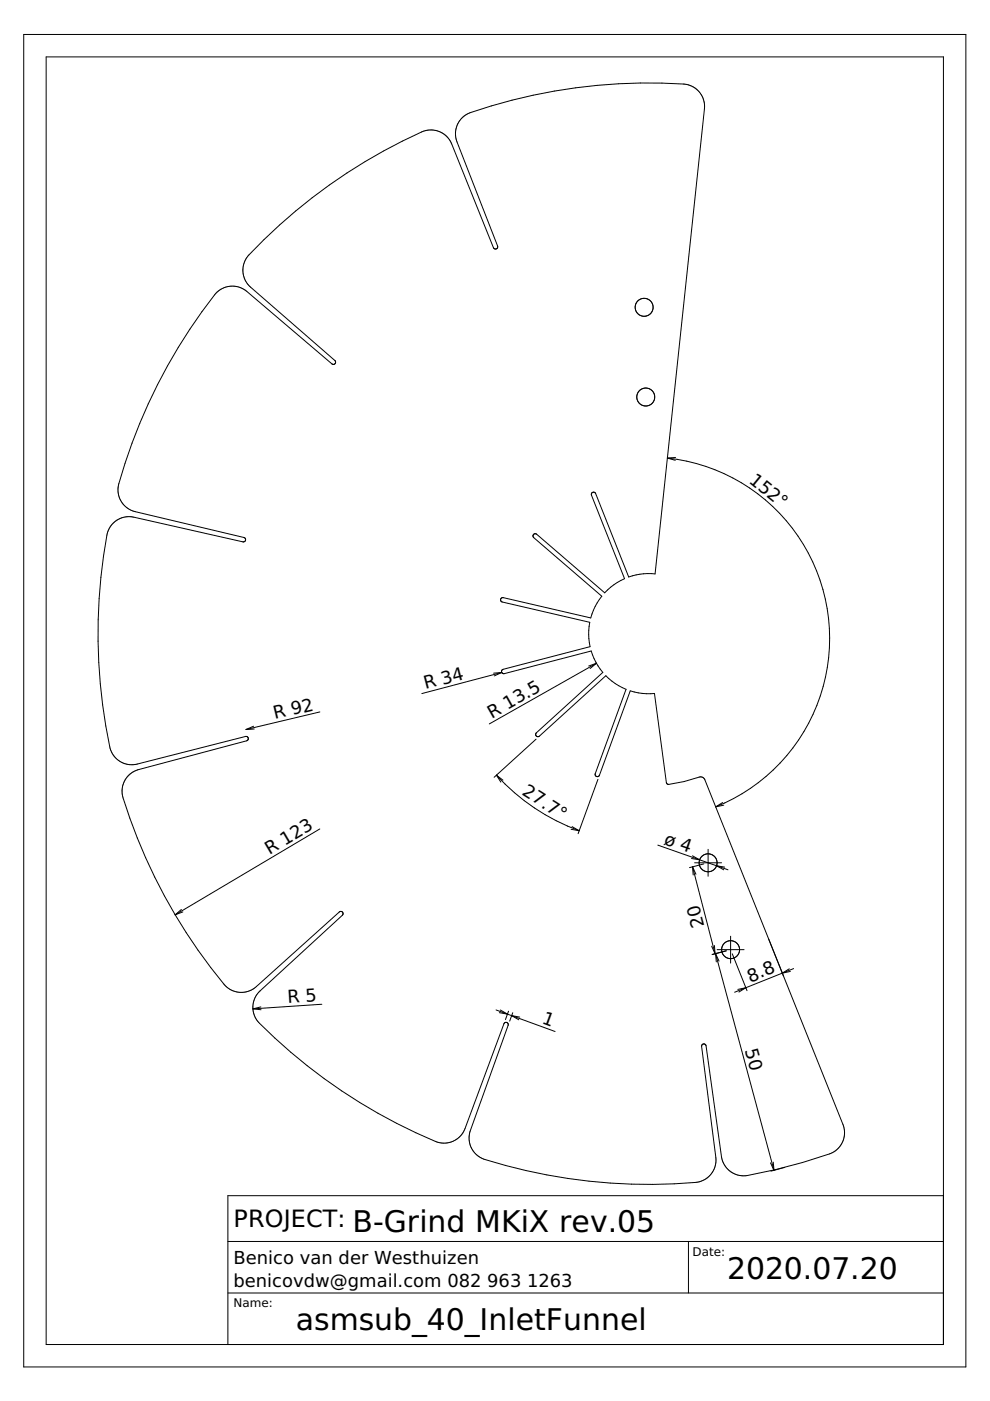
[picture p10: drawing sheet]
<svg xmlns="http://www.w3.org/2000/svg" width="210mm" height="297mm" viewBox="0 0 210 297" stroke-linecap="round" stroke-linejoin="round" font-family="sans-serif">
<g fill="none" stroke="#000" stroke-width=".21">
<path d="M5 7.3h199.8v282.5h-199.8zM9.8 12.1h190.2v273h-190.2zM141.5 97.1a38.5 38.5 0 0 1 34 33 38.5 38.5 0 0 1-23.8 41M141.5 97.1l1.7 .5M143.2 97l-1.7 .1M53.8 154l-1.6 .7M53.9 154.6l-1.7 .1M67.8 150.9l-15.6 3.8M106.4 142.6l-17 4.5M106.4 142.6l-1.6 .7M106.4 142.6l-1.8 .1M106.4 142.6l.5 .2 18.4-4.8 1 2.4 1.5 2.2-14.1 12.8a.48 .48 0 0 0 0 .6 .48 .48 0 0 0 .7 .1l14-12.8 2 1.6 2.3 1.2-6.5 17.9a.48 .48 0 0 0 .3 .6 .48 .48 0 0 0 .6-.2l6.5-17.9 2.6 .5h2.6l2.5 18.9 .4 .4a36.5 36.5 0 0 0 6.9-1.6l.6 .2 .2 .4 29.3 73.1a4.8 4.8 0 0 1-2.8 6.3 110.7 110.7 0 0 1-17.9 4.6 4.8 4.8 0 0 1-5-4.1l-3.3-23.5a.48 .48 0 0 0-.5-.4 .48 .48 0 0 0-.4 .6l3 23.5a4.8 4.8 0 0 1-4.3 5.3 112.4 112.4 0 0 1-45.7-5.3 4.8 4.8 0 0 1-2.1-5.7l8-22.3a.48 .48 0 0 0-.2-.6 .48 .48 0 0 0-.7 .3l-8.2 22.2a4.8 4.8 0 0 1-6.3 2.7 112.4 112.4 0 0 1-38-25.9l-.5-1.2-.2-1"/>
<path d="M106.4 142.6v-.4l.3-.3 18.4-4.8-.3-2.6 .2-2.6-18.5-4.3a.48 .48 0 0 1-.4-.5 .48 .48 0 0 1 .6-.4l18.6 4.3 .9-2.4 1.4-2.2-14.4-12.4a.48 .48 0 0 1-.1-.7 .48 .48 0 0 1 .7 0l14.4 12.4 2-1.7 2.2-1.3-7-17.7a.48 .48 0 0 1 .3-.6 .48 .48 0 0 1 .6 .2l7 17.7 3.2-.6h2.4l10.5-98.9a4.8 4.8 0 0 0-4.5-5 112.5 112.5 0 0 0-46.1 6.5 4.8 4.8 0 0 0-1.9 5.8l8.6 22v.4l-.3 .3h-.3l-.3-.3-8.8-22a4.8 4.8 0 0 0-6.4-2.5 112.4 112.4 0 0 0-37.2 26.9 4.8 4.8 0 0 0 .9 6l17.9 15.5 .2 .4-.2 .3-.3 .2-.3-.1-18.1-15.4a4.8 4.8 0 0 0-6.8 .7 112.4 112.4 0 0 0-20.5 41.1 4.8 4.8 0 0 0 3.7 4.9l23 5.5 .3 .2 .1 .3-.2 .3-.4 .1-23.1-5.2a4.8 4.8 0 0 0-5.7 3.7 112.4 112.4 0 0 0 .9 46 4.8 4.8 0 0 0 5.5 2.6l23-5.9 .3 .1 .2 .3v.3l-.3 .3-22.9 6.1a4.8 4.8 0 0 0-3.3 6 112.4 112.4 0 0 0 22.1 40.2 4.8 4.8 0 0 0 6.1-.2l17.6-15.8 .4-.2 .3 .2 .1 .3-.1 .4-17.4 16a4.8 4.8 0 0 0-1.6 3.8M113.7 156.7l-8.9 8.1M126.5 140.6l-22.8 12.9M126.5 140.6l-1.4 1.1M126.5 140.6l-1.7 .6M67.8 175.8l-30.7 18.2M105.3 164.3a44.2 44.2 0 0 0 17.5 11.8M105.3 164.3l1.3 1.1M105.3 164.3l.9 1.5M121.1 175.8l1.7 .3M121.3 175.3l1.5 .8M126.8 165.2l-4.2 11.6"/>
<path d="M139.5 179.2l14.9 5.2M153.2 170.2l-1.5 .9M153.4 170.7l-1.7 .4M38.5 192.8l-1.4 1.2M38.8 193.3l-1.7 .7M146.6 182l1.7 .3M146.8 181.4l1.5 .9M146.8 183.8l4.8 18.4M146.8 183.8l.8 1.6M146.8 183.8l.2 1.7M147.3 182.9h5.7M149.2 183.2l-3 .8"/>
<path d="M150.1 180.1v5.7M153.6 183.8l-1.7-.2 1.5 .8M154.9 198.5v5.7M53.6 213.9l1.8 .2M55.3 213.5l-1.7 .4M68.2 212.9l-14.6 1M105.2 214.1l12.5 4.6M106.1 214.1l1.5 .9-1.7-.3M107.8 214.4l-.6 1.8M108.7 214.7l-.6 1.8M110.2 215.6l-1.7-.3 1.5 .9M150.9 200.6l.7 1.6"/>
<path d="M151 202.4l3-.8-2.9 .8M151.5 200.5l.1 1.7M151.7 202.2l12.4 45.9M151.7 202.2l.8 1.6M151.7 202.2l.2 1.7M152.1 201.3h5.7M155.3 202.2l3.1 7.8M156.4 209.8l1.7-.4-1.4 .9M167.3 205.4l-1.4 .9 1.7-.3M168.3 205.4l-12.5 5M163.4 246.6l.7 1.5M163.9 246.4l.2 1.7"/>
<path d="M166.4 247.5l-2.9 .8M200 253.5h-151.7v31.6M48.3 274.1h151.7M48.3 263.2h151.7M146 263.2v10.9"/>
<circle cx="136.6" cy="65.2" r="1.9"/>
<circle cx="136.9" cy="84.2" r="1.9"/>
<circle cx="150.1" cy="182.9" r="1.9"/>
<circle cx="154.9" cy="201.3" r="1.9"/>
</g>
<g font-size="6.3">
<text x="74.7" y="261.2">B-Grind MKiX rev.05</text>
<text x="154.2" y="271.3">2020.07.20</text>
<text x="62.7" y="281.9">asmsub_40_InletFunnel</text>
</g>
<text font-size="5.1" x="49.5" y="260.2">PROJECT:</text>
<g font-size="3.8">
<text x="158.7" y="102.2" transform="rotate(39 158.7 102.2)">152°</text>
<text x="90.2" y="146.2" transform="rotate(-15 90.2 146.2)">R 34</text>
<text x="58.3" y="152.5" transform="rotate(-13 58.3 152.5)">R 92</text>
<text x="104.2" y="152.4" transform="rotate(-30 104.2 152.4)">R 13.5</text>
<text x="110.5" y="168.4" transform="rotate(32 110.5 168.4)">27.7°</text>
<text x="140.6" y="178.9" transform="rotate(19 140.6 178.9)">ø 4</text>
<text x="57.1" y="181.3" transform="rotate(-31 57.1 181.3)">R 123</text>
<text x="149.4" y="196.3" transform="rotate(-105 149.4 196.3)">20</text>
<text x="159" y="208.3" transform="rotate(-22 159 208.3)">8.8</text>
<text x="61" y="212.7" transform="rotate(-4 61 212.7)">R 5</text>
<text x="114.8" y="216.9" transform="rotate(20 114.8 216.9)">1</text>
<text x="157.9" y="222.7" transform="rotate(75 157.9 222.7)">50</text>
<text x="49.5" y="268">Benico van der Westhuizen</text>
<text x="49.5" y="272.9">benicovdw@gmail.com 082</text>
<text x="103.3" y="272.9">963</text>
<text x="111.8" y="272.9">1263</text>
</g>
<g font-size="2.5">
<text x="146.8" y="266.3">Date:</text>
<text x="49.5" y="277.1">Name:</text>
</g>
</svg>
